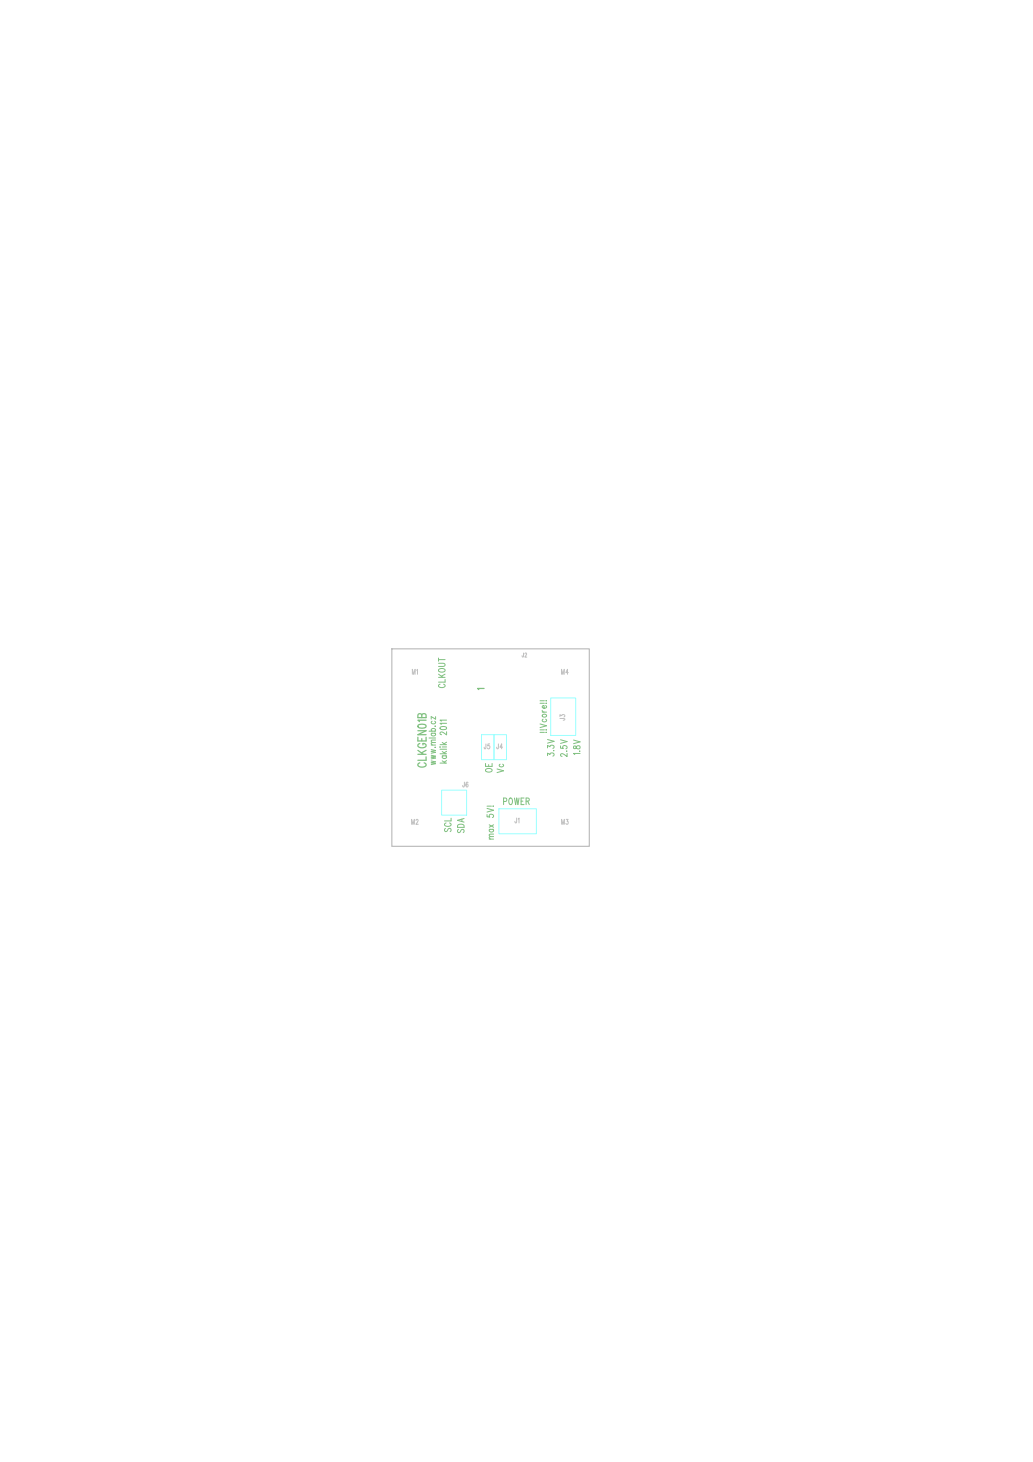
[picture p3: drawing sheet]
<svg xmlns="http://www.w3.org/2000/svg" width="210mm" height="297mm" viewBox="0 0 210 297" stroke-linecap="round" stroke-linejoin="round" font-family="sans-serif">
<path d="M79.6 131.8h40.2v40.2h-40.2z" fill="none" stroke="#c0c0c0" stroke-width=".25"/>
<path d="M97.8 149.3h2.6v5h-2.6zM100.4 149.3h2.5v5h-2.5zM111.9 141.8h5.1v7.6h-5.1zM89.7 160.5h5.1v5.1h-5.1zM101.4 164.3h7.6v5.1h-7.6z" fill="none" stroke="#9bffff" stroke-width=".2"/>
<text font-size="2.5" fill="#80c080" x="86.6" y="155.9" transform="rotate(-90 86.6 155.9)">CLKGEN01B</text>
<g font-size="2" fill="#80c080">
<text x="90.4" y="139.7" transform="rotate(-90 90.4 139.7)">CLKOUT</text>
<text x="98.4" y="140.1" transform="rotate(-90 98.4 140.1)">1</text>
<text x="111.1" y="148.8" transform="rotate(-90 111.1 148.8)">!!Vcore!!</text>
<text x="88.5" y="155.3" transform="rotate(-90 88.5 155.3)">www.mlab.cz</text>
<text x="90.7" y="155" transform="rotate(-90 90.7 155)">kaklik 2011</text>
<text x="112.6" y="153.6" transform="rotate(-90 112.6 153.6)">3.3V</text>
<text x="115.2" y="153.7" transform="rotate(-90 115.2 153.7)">2.5V</text>
<text x="117.9" y="153.3" transform="rotate(-90 117.9 153.3)">1.8V</text>
<text x="100" y="156.9" transform="rotate(-90 100 156.9)">OE</text>
<text x="102.3" y="157" transform="rotate(-90 102.3 157)">Vc</text>
<text x="102.3" y="163.5">POWER</text>
<text x="91.7" y="169" transform="rotate(-90 91.7 169)">SCL</text>
<text x="94.3" y="169.2" transform="rotate(-90 94.3 169.2)">SDA</text>
<text x="100.3" y="170.5" transform="rotate(-90 100.3 170.5)">max 5V!</text>
</g>
<g font-size="1.5" fill="#c0c0c0">
<text x="83.9" y="136.9">M1</text>
<text x="114.2" y="136.9">M4</text>
<text x="114.7" y="146.3" transform="rotate(-90 114.7 146.3)">J3</text>
<text x="98.5" y="152.1">J5</text>
<text x="101" y="152.1">J4</text>
<text x="94.1" y="159.8">J6</text>
<text x="83.7" y="167.4">M2</text>
<text x="104.7" y="167.1">J1</text>
<text x="114.2" y="167.4">M3</text>
</g>
<text font-size="1.3" fill="#c0c0c0" x="106.1" y="133.5">J2</text>
</svg>
